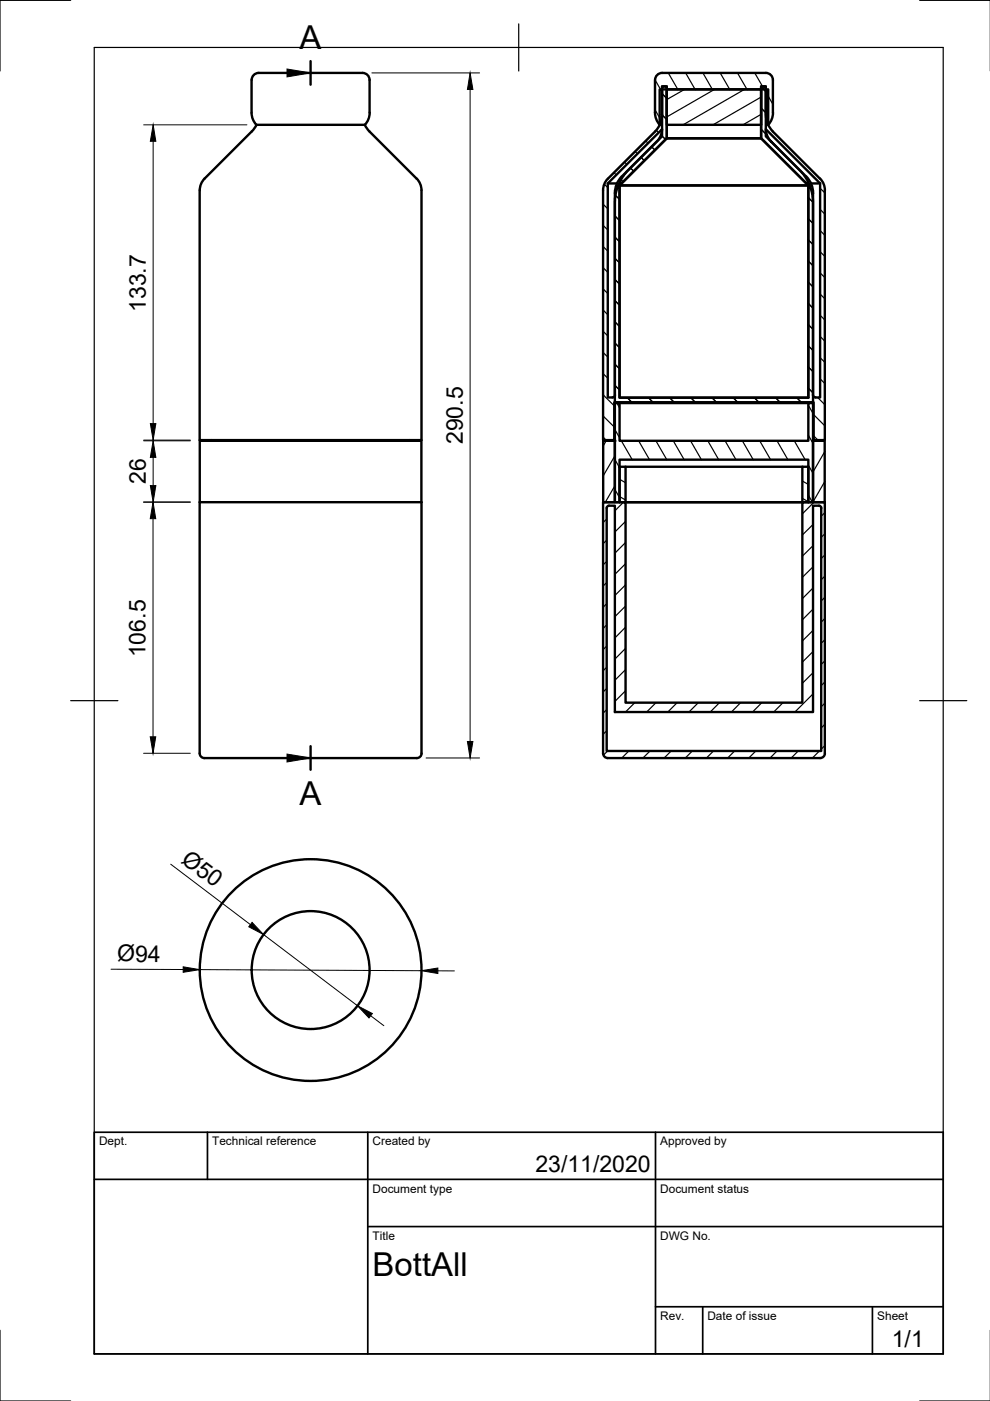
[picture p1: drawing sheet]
<svg xmlns="http://www.w3.org/2000/svg" width="210mm" height="297mm" viewBox="0 0 210 297" stroke-linecap="round" stroke-linejoin="round" font-family="sans-serif">
<!-- layer: Visibile -->
<g fill="none" stroke="#000" stroke-width=".51">
<path d="M53.3 17l.1 7.4 .2 .9 .7 1.2h22.9a2.93 2.93 0 0 0 1.2-2.6M53.4 17a1.69 1.69 0 0 1 2.1-1.5h19.9a4.6 4.6 0 0 1 2.3 .2l.6 .8 .1 .5v6.9M140.4 18.3h1v11l-10 10v45h40v-45l-10-10v-11h1v9.2l.3 1.3 .7 1.1 6.1 6.1a9.7 9.7 0 0 1 2.9 7v42.3h-42v-42.3a9.7 9.7 0 0 1 2.8-7l6.2-6.1 .7-1.1 .3-1.3zM140.4 15.5h22a1.49 1.49 0 0 1 1.5 1.5v7.4l-.5 1.3-.5 .7M140.4 15.5a1.49 1.49 0 0 0-1.5 1.5v7.4l.4 1.3 .6 .7M141.4 19h20v7.5h-20zM43.4 37.9l-.8 1.1-.3 1.4v52.9h47.1v-52.9l-.3-1.4-.8-1.1M54.4 26.5l-1 1.4-10 10M77.3 26.5l1 1.4 10 10M128.9 38.9h1.9M128.9 37.9l-.8 1.1-.2 1.3v53h2.3v-8h42.3v8h2.4v-52.9M131.4 39.3h40"/>
<path d="M139.9 26.5v-7.5h23v7.5M139.9 26.5h.1M141.4 29.3h20M162.4 24.3v-6h-1v11l10 10v45h-40v-45l10-10v-11h-1l-.1 6.6-.2 1.1-.5 1-.7 .9-10 10M162.4 24.3l.3 1.7 .8 1.4 10.3 10.5M162.9 26.5h.1M171.9 38.9h2M173.9 37.9l.7 1.1 .3 1.3M172.4 41v42.8v.2l.5 .3M172.4 41l-.3-1.7-.8-1.5-8.9-8.9v-1.5l11.5 11.5v45.4h-1M44.8 93.3v.2M86.9 93.3v.2"/>
<path d="M127.9 93.5h2.5v13h-2.5zM130.2 93.3h.2M130.4 83.8v-42.8l.1-1.2 .4-1 .6-1 8.9-8.9v-1.5l-11.5 11.5v45.4h1M130.4 85.5h1v8h40v-8h1v21h-1v-9h-40v9h-1zM130.4 83.8l-.3 .4-.2 .1M131.4 99h1.2v7.5h-1.2zM131.4 85.5h40M132.6 99h37.5M170.1 99h1.3v7.5h-1.3zM172.4 93.3h.1M172.4 93.5h2.5v13h-2.5zM42.3 106.5h47.1"/>
<path d="M42.3 106.5v53.2a1.01 1.01 0 0 0 1 1M42.4 106.5v-13h46.9v13M89.4 106.5v53.2a1.39 1.39 0 0 1-1.7 1h-44.4M128.7 107.5l.4-.3h1.3v43.8h42v-43.8h1.2l.5 .3v51.7h-45.5zM132.6 106.5h37.5M174.9 159.7v-53.2h-4.8v42.5h-37.5v-42.5h-4.7v53.2a1.01 1.01 0 0 0 1 1h45M174.9 159.7a1.01 1.01 0 0 1-1 1"/>
<circle cx="65.9" cy="205.7" r="12.5"/>
<circle cx="65.9" cy="205.7" r="23.5"/>
</g>
<g fill="#000" stroke="#000" stroke-width=".21">
<circle cx="130.4" cy="93.5" r=".24"/>
<circle cx="172.4" cy="93.5" r=".24"/>
</g>
<!-- layer: Border -->
<path d="M15 .1h-15v15M20 10.1h180v276.9h-180zM110 5.1v10M195 .1h15M15 148.6h10M195 148.6h10M0 282.1v14.9h15M195 297h15" fill="none" stroke="#000" stroke-width=".25"/>
<!-- layer: TitleBlock -->
<path d="M20 240.1h180v46.9h-180zM20 250h180M44 240.1v9.9M78 240.1v46.9M139 240.1v46.9M78 260.1h122M139 277.1h61M149 277.1v9.9M185 277.1v9.9" fill="none" stroke="#000" stroke-width=".36"/>
<!-- layer: Dimensions -->
<g fill="none" stroke="#000" stroke-width=".21">
<path d="M78.8 15.5h22.9M99.7 19v138.2M30.5 26.5h21.8M32.5 30v59.8M30.5 93.5h9.9M30.5 93.3h9.8M32.5 97v6M30.4 106.5h10M32.4 110v46.2M30.4 159.7h9.9M90.3 160.7h11.4M36.2 183.2l16.9 12.8"/>
<path d="M55.9 198.1l19.9 15.1M23.5 205.5l15.3 .1M42.4 205.6l46.9 .2M78.6 215.4l2.8 2.1M92.8 205.8l3.6 .1"/>
</g>
<path d="M99.7 15.5l.6 3.5h-1.2zM32.5 26.5l.5 3.5h-1.1zM32.5 93.5l.5 3.5h-1.1zM31.9 89.8h1.1l-.5 3.5zM32.4 106.5l.6 3.5h-1.1zM31.9 103h1.1l-.5 3.5zM31.9 156.2h1.1l-.6 3.5zM99.1 157.2h1.2l-.6 3.5zM53.4 195.6l2.5 2.5-3.2-1.6zM38.8 205l3.6 .6-3.6 .5zM75.8 213.2l3.2 1.7-.8 .9zM89.3 205.8l3.5-.6v1.2z" fill="#000" stroke="#000" stroke-width=".21"/>
<!-- layer: Tratteggio -->
<g fill="none" stroke="#000" stroke-width=".25">
<path d="M138.9 16.9l1.2 2.1M140.4 19.9l1 1M141.7 15.5l2 3.5M145.1 19l-3.7 2.1M145.4 15.5l2 3.5M149 15.5l2 3.5M151.5 19l-10.1 5.8M152.7 15.5l2 3.5M156.4 15.5l2 3.5M157.8 19l-13 7.5M160 15.5l2.1 3.5M161.4 18.4l1 1"/>
<path d="M128.1 39.1l.8 .7M130.2 36.6l.5 .5M131.4 37.9l.7 .7-.4-.5M132.4 34.4l.5 .5M133.7 35.6l.7 .7M134.7 32.1l.5 .5M135.9 33.4l.7 .7M136.9 29.9l.5 .5M138.2 31.1l.7 .7M138.9 23.3l1 1.7M139.1 27.6l.6 .5M140.1 28.6l1 1-.7-.7"/>
<path d="M140.4 24.3l1 1.1M161.4 27.4l1.2 1.2M161.4 22.9l1 1M161.4 20.6l-10.2 5.9M161.4 24.2l-3.9 2.3M162.9 20.4l1 1.7M173.9 39.9l1 1M127.9 56.8l1 .9M127.9 52.3l1 1M127.9 47.8l1 1M127.9 43.3l1 1M130.4 59.3l1 1"/>
<path d="M130.4 54.8l1 1M130.4 50.3l1 1M130.4 45.8l1 1M130.4 41.3l1 1-.9-.9M171.4 59.8l1 1M171.4 55.4l1 1M171.4 50.9l1 1M171.4 46.4l1 1M171.4 41.9l1 1M173.9 57.9l1 1M173.9 48.9l1 1M173.9 44.4l1 1"/>
<path d="M173.9 53.4l1 1M127.9 65.7l1 1M127.9 79.2l1 1M127.9 74.7l1 1M127.9 70.2l1 1M127.9 61.2l1 1.1M130.4 77.2l1 1M130.4 72.7l1 1M130.4 68.2l1 1M130.4 63.7l1 1.1M171.4 77.8l1 1M171.4 73.3l1 1"/>
<path d="M171.4 68.8l1 1M171.4 64.3l1 1M173.9 62.3l1 1M173.9 75.8l1 1M173.9 71.3l1 1M173.9 66.8l1 1M127.9 92.7l.6 .6M127.9 88.2l2.4 2.4M127.9 83.7l2.4 2.4M128.5 93.5l-.6 1.1M130.4 81.7l1 1M130.4 96.6l-2.5 4.3"/>
<path d="M130.4 97.5l1 1.7M130.4 91.1l1 1.7M130.8 85.5l.6 1M131.7 93.5l2.3 4M133 84.3l1 1M135.4 93.5l2.3 4M137.5 84.3l1 1M139.1 93.5l2.3 4M142 84.3l1 1M142.7 93.5l2.4 4M146.4 93.5l2.3 4M146.5 84.3l.9 1"/>
<path d="M150.1 93.5l2.3 4M150.9 84.3l1 1M153.7 93.5l2.3 4M155.4 84.3l1 1M157.4 93.5l2.3 4M159.9 84.3l1 1M161.1 93.5l2.3 4M164.4 84.3l1 1M164.7 93.5l2.3 4M168.4 93.5l2.3 4M168.9 84.3l1 1M171.2 99h.2"/>
<path d="M171.4 82.3l1 1M171.4 98.6l1 1.8M171.4 92.3l1 1.7M171.4 85.9l1 1.8M172.5 92.4l.9 .9M172.5 87.9l2.4 2.4M172.5 93.5l-.1 .2M173.4 84.3l1.5 1.5M173.9 80.3l1 1M174.9 95.8l-2.5 4.3M128.6 110.1l-.7 .7M128.6 114.5l-.7 .8"/>
<path d="M128.6 119l-.7 .8M130.4 103l-2 3.5M130.4 103.8l1 1.7M131.4 105.3l1.2 .7M131.4 101.6l1.2 .7M132.2 106.5l-1.8 1.8M132.6 110.5l-2.2 2.3M132.6 115l-2.2 2.3M132.6 119.5l-2.2 2.3M170.1 105.6l1.3 .8M170.1 102l1.3 .7M171.4 105l.8 1.5"/>
<path d="M172.4 111.2l-2.3 2.2M172.4 115.7l-2.3 2.2M172.6 106.5l-2.5 2.5M174.9 102.1l-2.5 4.3M174.9 108.7l-.8 .7M174.9 113.2l-.8 .7M174.9 117.7l-.8 .7M128.6 123.5l-.7 .8M128.6 128l-.7 .7M128.6 132.5l-.7 .8M128.6 137l-.7 .7M132.6 124l-2.2 2.2"/>
<path d="M132.6 128.5l-2.2 2.2M132.6 133l-2.2 2.2M132.6 137.5l-2.2 2.2M172.4 120.2l-2.3 2.2M172.4 124.7l-2.3 2.2M172.4 129.1l-2.3 2.3M172.4 133.7l-2.3 2.2M172.4 138.1l-2.3 2.3M174.9 122.2l-.8 .7M174.9 126.6l-.8 .8M174.9 131.1l-.8 .8M174.9 135.6l-.8 .8"/>
<path d="M128.6 141.5l-.7 .7M128.6 146l-.7 .7M128.6 150.5l-.7 .7M128.6 154.9l-.7 .8M128.8 159.2l-.8 .9M132.6 142l-2.2 2.2M132.6 146.5l-2.2 2.2M133.3 159.2l-1.5 1.5M134.6 149l-2 2M137.8 159.2l-1.5 1.5M139.1 149l-2 2M142.3 159.2l-1.5 1.5"/>
<path d="M143.6 149l-2 2M146.8 159.2l-1.5 1.5M148.1 149l-2 2M151.3 159.2l-1.5 1.5M152.6 149l-2 2M155.8 159.2l-1.5 1.5M157.1 149l-2 2M160.3 159.2l-1.5 1.5M161.5 149l-1.9 2M164.8 159.2l-1.5 1.5M166 149l-2 2M169.3 159.2l-1.5 1.5"/>
<path d="M172.4 142.6l-2.3 2.3M172.4 147.1l-3.9 3.9M173.8 159.2l-1.5 1.5M174.9 140.1l-.8 .8M174.9 144.6l-.8 .8M174.9 149.1l-.8 .7M174.9 153.6l-.8 .7M174.9 158.1l-.8 .7"/>
</g>
<!-- layer: Annotazioni -->
<path d="M65.8 13v5M65.8 158.2v5" fill="none" stroke="#000" stroke-width=".51"/>
<path d="M55.8 15.5h5.1M55.8 160.7h5.1" fill="none" stroke="#000" stroke-width=".25"/>
<path d="M60.9 14.6l4.9 .9-4.9 .8zM60.9 159.9l4.9 .8-4.9 .9z" fill="#000" stroke="#000" stroke-width=".21"/>
<g font-size="7">
<text x="63.5" y="10.5">A</text>
<text x="63.5" y="170.7">A</text>
<text x="79" y="270.6">BottAll</text>
</g>
<g font-size="4.9">
<text x="30.9" y="66.2" transform="rotate(-90 30.9 66.2)">133.7</text>
<text x="98.1" y="94.2" transform="rotate(-90 98.1 94.2)">290.5</text>
<text x="30.9" y="102.6" transform="rotate(-90 30.9 102.6)">26</text>
<text x="30.9" y="139.4" transform="rotate(-90 30.9 139.4)">106.5</text>
<text x="38.2" y="182.7" transform="rotate(37 38.2 182.7)">Ø50</text>
<text x="24.8" y="203.8">Ø94</text>
<text x="113.5" y="248.5">23/11/2020</text>
<text x="189.1" y="285.7">1/1</text>
</g>
<g font-size="2.5">
<text x="21" y="242.9">Dept.</text>
<text x="45" y="242.9">Technical reference</text>
<text x="79" y="242.9">Created by</text>
<text x="140" y="242.9">Approved by</text>
<text x="79" y="252.8">Document type</text>
<text x="140" y="252.8">Document status</text>
<text x="79" y="262.9">Title</text>
<text x="140" y="262.9">DWG No.</text>
<text x="140" y="279.9">Rev.</text>
<text x="150" y="279.9">Date of issue</text>
<text x="186" y="279.9">Sheet</text>
</g>
</svg>
